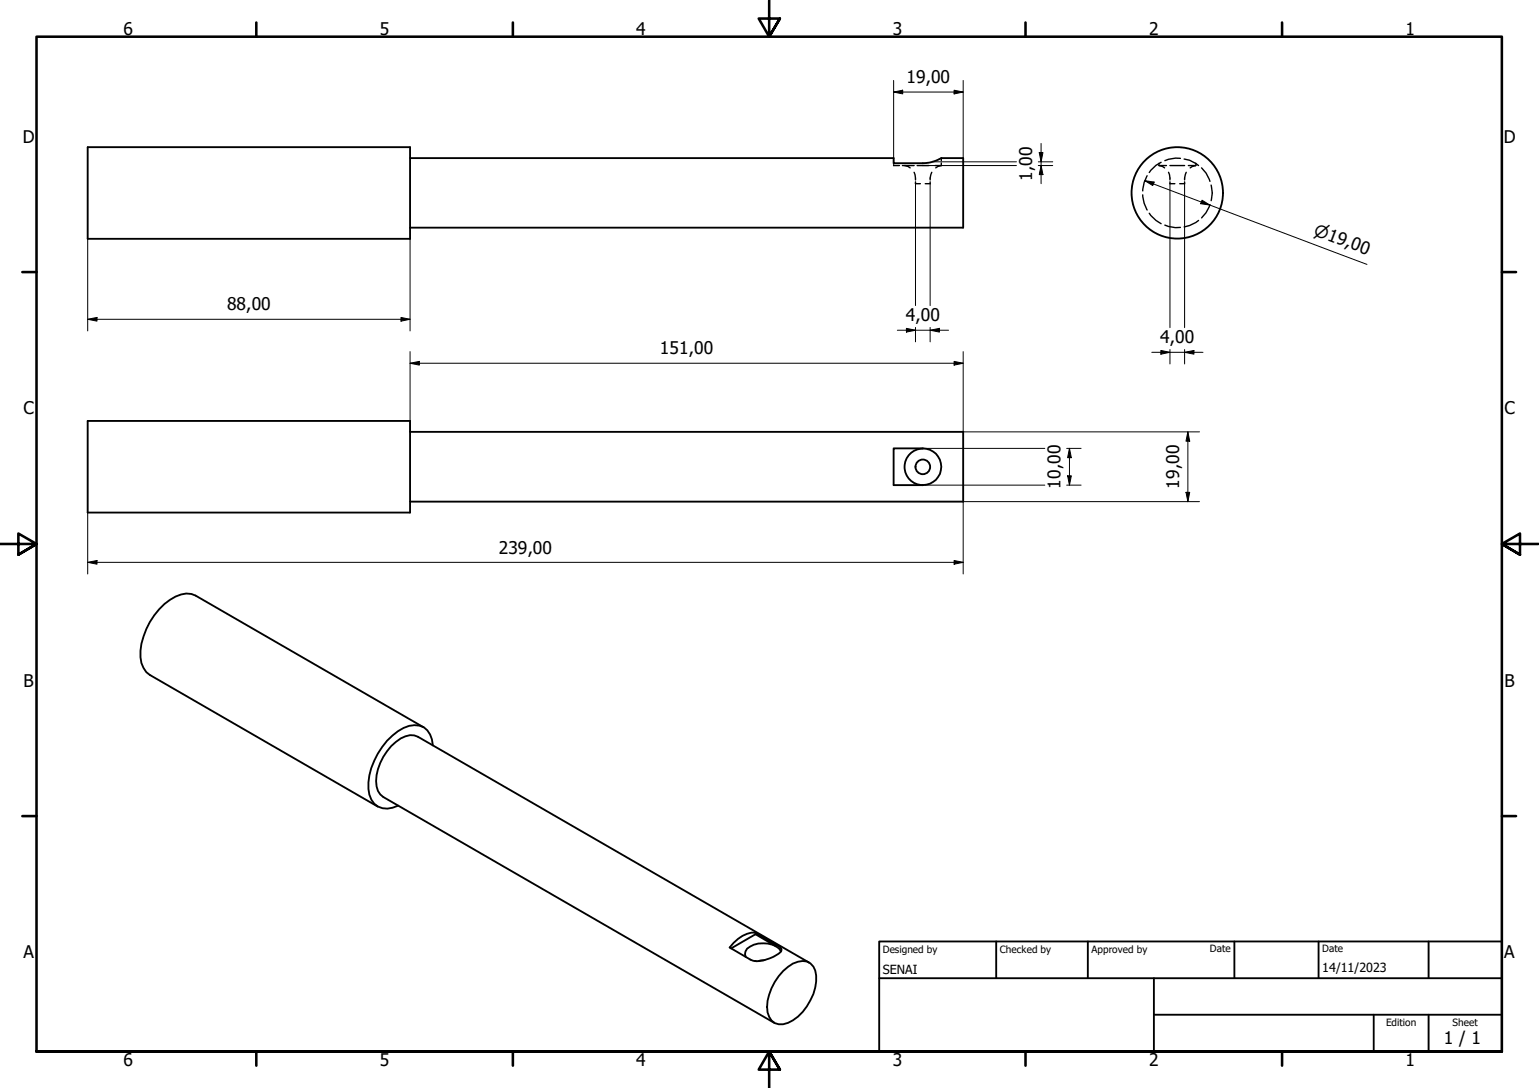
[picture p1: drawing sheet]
<svg xmlns="http://www.w3.org/2000/svg" width="420mm" height="297mm" viewBox="0 0 420 297" stroke-linecap="round" stroke-linejoin="round" font-family="sans-serif">
<!-- layer: Hidden (ISO) -->
<g fill="none" stroke="#000" stroke-width=".38">
<path d="M244 45v.2h1.6M244 44.6v.2M246.4 45.2h3.2M247 45.2l1.5 .6M249.6 47l.3 2.1M249.9 49.6v.6h1.4M250.4 45.2h3.2M253.9 49.6v.6h-1.3M254.4 47l-.5 2.1M255.3 45.2h1.7M257 45.2l-1.5 .6M257 43.2v.7"/>
<path d="M257 44.5v.7M312 53.2a8.5 8.5 0 0 0 1.2 4.1M313.2 48a8.5 8.5 0 0 0-1.2 4.1M313.8 58.2l1.8 2 1.4 .9M316.4 45.2l1.5 .6M316.4 45.2h2.1M316.4 44.6v.2M316.4 45v.2M317 44.3l-1.4 .8-1.8 2M319 47l.4 2.1M319.4 45.2h4M319.4 49.6v.6h1.3"/>
<path d="M322.3 43.2h-1.4l-2.9 .7M323.3 43.4l1.4 .3 2.5 1.5M323.4 49.6v.6h-1.3M323.8 47l-.4 2.1M324.4 45.2h2.1M326.5 45.2l-1.6 .6M326.5 44.6v.2M326.5 45v.2M328 45.8l1.2 1.4 1.1 2.3M330.3 55.9l-1.1 2.2-1.2 1.4M330.6 50.5a7.3 7.3 0 0 1 0 4.3M318 61.5l2.9 .7 1.4-.1"/>
<path d="M327.2 60.2l-2.5 1.4-1.4 .4"/>
</g>
<!-- layer: Visible (ISO) -->
<g fill="none" stroke="#000" stroke-width=".51">
<path d="M23.9 40.2h88.1v25h-88.1zM112 43.2h132v1.4h8a10.4 10.4 0 0 0 5-1.4h6v19h-151M23.9 114.9h88.1v25h-88.1zM112 117.9h151v19.1h-151M244 122.4h8a5 5 0 0 1 5 5 5 5 0 0 1-5 5h-8zM251.9 122.5a5 5 0 0 0-4.9 5 5 5 0 0 0 4.9 4.9M115.6 198.6l-62.2-36a5.7 5.7 0 0 0-5.5 .3 18.9 18.9 0 0 0-9.5 16.5 6.2 6.2 0 0 0 2.5 4.9l62.2 35.9M118.2 203.5a5.5 5.5 0 0 0-3.7-5.4 7.3 7.3 0 0 0-5.9 1.5 19.5 19.5 0 0 0-8 15.8 5 5 0 0 0 6.6 5.1l1.5-.6M206.2 254.6a8.6 8.6 0 0 0-7 4.1l5.7 3.3a8 8 0 0 0 7-1.2 1.86 1.86 0 0 0 1.4-1.8l-1.4-1.1-5.7-3.3v.5l5.7 3.3M206.2 255.1l-6.6 3.8M211.9 258.4a7.6 7.6 0 0 0-7.9 .6l-.5 .8-.1 .7 .2 .7M211.9 258.4l.8 .6 .5 .8"/>
<path d="M213.8 265.1a7.3 7.3 0 0 1 6.5-2.6 4.1 4.1 0 0 1 2.5 3.9 14.4 14.4 0 0 1-7.7 12.9 3.7 3.7 0 0 1-5.6-2.9 14 14 0 0 1 4.3-11.3zM220.9 262.8l-106.8-61.6a4.6 4.6 0 0 0-4.7 .4 14.4 14.4 0 0 0-6.6 13.1l.4 1.2 .6 1 .8 .7 106.8 61.7"/>
<circle cx="321.4" cy="52.7" r="12.5"/>
<circle cx="251.9" cy="127.5" r="2"/>
</g>
<!-- layer: Visible Narrow (ISO) -->
<path d="M211.9 257.9v.5M208.8 262.1l-1.3 .1-.6 .2" fill="none" stroke="#000" stroke-width=".38"/>
<!-- layer: Visible (ISO) -->
<circle cx="206.1" cy="262.4" r=".25" fill="#000"/>
<!-- layer: Border (ISO) -->
<g fill="none" stroke="#000" stroke-width=".7">
<path d="M70 6.1v3.9M140 6.1v3.9M210 0v10l-2.9-4.9h5.8l-2.9 4.9 2.9-4.9M280 6.1v3.9M350 6.1v3.9M6.1 74.3h3.9M410 74.3h3.9M0 148.5h10l-5-2.8v5.7l5-2.9-5 2.9M420 148.5h-10l5-2.8v5.7l-5-2.9 5 2.9M6.1 222.8h3.9M410 222.8h3.9M10 287.1v-277.1h400v277.1h-400h400"/>
<path d="M70 287.1v3.8M140 287.1v3.8M212.9 292l-2.9-4.9 2.9 4.9h-5.8l2.9-4.9v9.9M280 287.1v3.8M350 287.1v3.8"/>
</g>
<!-- layer: Title (ISO) -->
<path d="M240 257h170v30.1h-170zM272 257v10.1M297 257v10.1M337 257v10.1M360 257v10.1M390 257v10.1M240 267.1h170M315 277h95M315 267.1v20M375 277v10.1M390 277v10.1" fill="none" stroke="#000" stroke-width=".51"/>
<!-- layer: Dimension (ISO) -->
<g fill="none" stroke="#000" stroke-width=".27">
<path d="M244 25.1l2.4-.5v1zM244 25.1h19M244 22v22.6M260.5 24.6l2.5 .5-2.5 .5zM263 22v21.2M284.2 39.2v11M249.9 50.2v33.2M252 45.2h25.5M253.9 50.2v33.2M254.6 44.2h22.9M283.5 44.2h3.9M283.5 45.2h3.9"/>
<path d="M283.7 41.6h1l-.5 2.6zM284.2 45.2l.5 2.5h-1zM312.5 49.3l2.6 .4-.4 1zM312.5 49.3l60.7 22.9M319.4 50.2v39.3M323.4 50.2v39.3M328.2 54.7l2.1 1.3-2.5-.4zM23.9 65.2v25.1M112 65.2v25.1M23.9 87.2l2.6-.5v1zM23.9 87.2h88.1M109.5 86.7l2.5 .5-2.5 .5z"/>
<path d="M112 99.2l2.5-.5v1zM112 96v21.9M112 99.2h151M245 90.2h14M247.5 89.6l2.4 .6-2.4 .5zM249.9 89.4v3.9M253.9 90.2l2.6-.6v1.1zM253.9 89.4v3.9M260.5 98.7l2.5 .5-2.5 .5zM263 96v21.9h64.5M314.5 96.2h13.9M316.9 95.7l2.5 .5-2.5 .5z"/>
<path d="M319.4 95.4v4M323.4 96.2l2.5-.5v1zM323.4 95.4v4M324.3 117.9l.5 2.5h-1zM324.3 117.9v19.1M23.9 139.9v16.8M252 122.4h33.2M252 132.4h33.2M291.2 122.4h3.9M291.2 132.4h3.9M291.5 129.9h1l-.5 2.5zM292 122.4l.5 2.6h-1z"/>
<path d="M292 122.4v10M323.8 134.4h1l-.5 2.6zM327.5 137h-64.5v19.7M23.9 153.5l2.6-.5v1zM23.9 153.5h239.1M260.5 153l2.5 .5-2.5 .5z"/>
</g>
<g fill="#000">
<path d="M244 25.1l2.4-.5v1z" fill-rule="evenodd"/>
<path d="M260.5 24.6l2.5 .5-2.5 .5z" fill-rule="evenodd"/>
<path d="M283.7 41.6h1l-.5 2.6z" fill-rule="evenodd"/>
<path d="M284.2 45.2l.5 2.5h-1z" fill-rule="evenodd"/>
<path d="M312.5 49.3l2.6 .4-.4 1z" fill-rule="evenodd"/>
<path d="M328.2 54.7l2.1 1.3-2.5-.4z" fill-rule="evenodd"/>
<path d="M23.9 87.2l2.6-.5v1z" fill-rule="evenodd"/>
<path d="M109.5 86.7l2.5 .5-2.5 .5z" fill-rule="evenodd"/>
<path d="M112 99.2l2.5-.5v1z" fill-rule="evenodd"/>
<path d="M247.5 89.6l2.4 .6-2.4 .5z" fill-rule="evenodd"/>
<path d="M253.9 90.2l2.6-.6v1.1z" fill-rule="evenodd"/>
<path d="M260.5 98.7l2.5 .5-2.5 .5z" fill-rule="evenodd"/>
<path d="M316.9 95.7l2.5 .5-2.5 .5z" fill-rule="evenodd"/>
<path d="M323.4 96.2l2.5-.5v1z" fill-rule="evenodd"/>
<path d="M291.5 129.9h1l-.5 2.5z" fill-rule="evenodd"/>
<path d="M292 122.4l.5 2.6h-1z" fill-rule="evenodd"/>
<path d="M323.8 134.4h1l-.5 2.6z" fill-rule="evenodd"/>
<path d="M324.3 117.9l.5 2.5h-1z" fill-rule="evenodd"/>
<path d="M23.9 153.5l2.6-.5v1z" fill-rule="evenodd"/>
<path d="M260.5 153l2.5 .5-2.5 .5z" fill-rule="evenodd"/>
</g>
<g font-size="4.8">
<text x="33.7" y="9.6">6</text>
<text x="103.7" y="9.6">5</text>
<text x="173.7" y="9.6">4</text>
<text x="243.7" y="9.6">3</text>
<text x="313.7" y="9.6">2</text>
<text x="383.7" y="9.6">1</text>
<text x="247.5" y="22.7">19,00</text>
<text x="6.2" y="38.9">D</text>
<text x="410.5" y="38.9">D</text>
<text x="281.8" y="49.3" transform="rotate(-90 281.8 49.3)">1,00</text>
<text x="62" y="84.8">88,00</text>
<text x="247.3" y="87.7">4,00</text>
<text x="316.7" y="93.8">4,00</text>
<text x="180.1" y="96.8">151,00</text>
<text x="6.4" y="113.1">C</text>
<text x="410.7" y="113.1">C</text>
<text x="289.6" y="133.4" transform="rotate(-90 289.6 133.4)">10,00</text>
<text x="321.9" y="133.4" transform="rotate(-90 321.9 133.4)">19,00</text>
<text x="136.1" y="151.2">239,00</text>
<text x="6.4" y="187.4">B</text>
<text x="410.7" y="187.4">B</text>
<text x="6.4" y="261.7">A</text>
<text x="410.7" y="261.7">A</text>
<text x="394.2" y="285">1 / 1</text>
<text x="33.7" y="290.9">6</text>
<text x="103.7" y="290.9">5</text>
<text x="173.7" y="290.9">4</text>
<text x="243.7" y="290.9">3</text>
<text x="313.7" y="290.9">2</text>
<text x="383.7" y="290.9">1</text>
</g>
<text font-size="4.6" x="358.5" y="64.1" transform="rotate(21 358.5 64.1)">⌀19,00</text>
<g font-size="3.4">
<text x="241" y="266">SENAI</text>
<text x="361" y="265.5">14/11/2023</text>
</g>
<g font-size="2.7">
<text x="241" y="260.1">Designed by</text>
<text x="273" y="260.1">Checked by</text>
<text x="298" y="260.1">Approved by</text>
<text x="330.3" y="260">Date</text>
<text x="361" y="260">Date</text>
<text x="378.4" y="280.1">Edition</text>
<text x="396.6" y="280.1">Sheet</text>
</g>
</svg>
